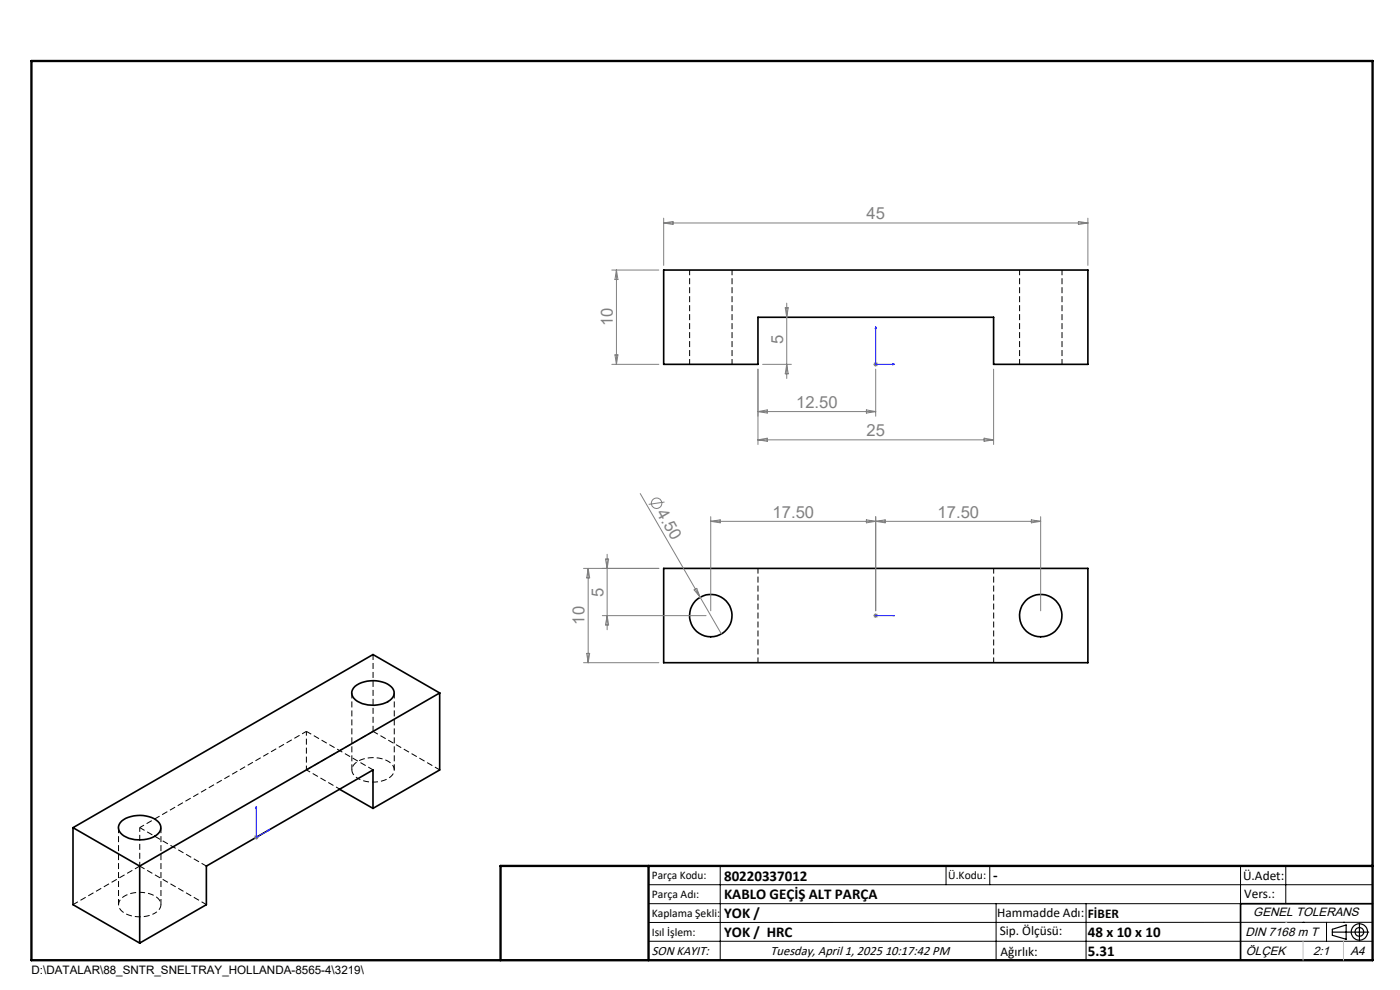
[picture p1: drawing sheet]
<svg xmlns="http://www.w3.org/2000/svg" width="297mm" height="210mm" viewBox="0 0 297 210" stroke-linecap="round" stroke-linejoin="round" font-family="sans-serif">
<path d="M146.3 57.3v20M216.3 57.3v20M155.3 77.3v-20M225.3 77.3v-20M160.8 140.6v-20M210.8 140.6v-20M29.6 175.6l35.4-20.5" fill="none" stroke="#000" stroke-width=".21" stroke-dasharray="1.3 .6" stroke-dashoffset=".2" stroke-linecap="butt"/>
<g fill="none" stroke="#000" stroke-width=".35">
<path d="M140.8 57.3h90v20h-20v-10h-50v10h-20zM140.8 120.6h90v20h-90zM75.3 145.6a6.5 6.5 0 0 1 7.7 .1 1.86 1.86 0 0 1-.7 3.1 6.6 6.6 0 0 1-7.2-.7 1.7 1.7 0 0 1 .2-2.5zM93.3 147l-63.7 36.7M93.3 147v16.3l-14.2 8.2M93.3 147l-14.2-8.2-63.6 36.8M15.5 175.6l14.1 8.1M15.5 175.6v16.3l14.1 8.2M25.8 174.2a6.5 6.5 0 0 1 7.7 .1 1.86 1.86 0 0 1-.7 3.1 6.6 6.6 0 0 1-7.2-.7 1.7 1.7 0 0 1 .2-2.5zM72 167.4l7.1 4.1M79.1 171.5v-8.2l-35.3 20.4v8.2l-14.2 8.2M29.6 183.7v16.4"/>
<path d="M291.2 191.7h-28v12"/>
<circle cx="150.8" cy="130.6" r="4.5"/>
<circle cx="220.8" cy="130.6" r="4.5"/>
</g>
<path d="M76 165.1a6.6 6.6 0 0 0 7.2-.6 1.81 1.81 0 0 0-.7-2.9 6.7 6.7 0 0 0-7.2 .4 1.85 1.85 0 0 0 .7 3.1M32.8 193.7a1.96 1.96 0 0 0 1.3-1.9 1.96 1.96 0 0 0-1.4-1.8 6.5 6.5 0 0 0-7.2 .8 1.84 1.84 0 0 0 .8 2.8 7 7 0 0 0 6.5 .1" fill="none" stroke="#000" stroke-width=".21" stroke-dasharray="1.3 .6" stroke-dashoffset=".7" stroke-linecap="butt"/>
<path d="M74.6 147v16.3M79.1 155.1v-16.3M25.1 175.5v16.4M65 163.3l14.1-8.2M79.1 163.3l-14.1-8.2M83.6 163.3v-16.3M93.3 163.3l-14.2-8.2M15.5 191.9l14.1-8.2M34.1 191.9v-16.4M43.8 183.7l-14.2-8.1M43.8 191.9l-14.2-8.2" fill="none" stroke="#000" stroke-width=".21" stroke-dasharray="1.3 .6" stroke-dashoffset=".1" stroke-linecap="butt"/>
<path d="M65 155.1v8.2M72.1 167.4l-7.1-4.1M29.6 183.7v-8.1" fill="none" stroke="#000" stroke-width=".21" stroke-dasharray="1.3 .6" stroke-dashoffset=".4" stroke-linecap="butt"/>
<g fill="none" stroke="#808080" stroke-width=".21">
<path d="M129.8 57.3h10M130.8 57.3v20M130.8 57.3l.3 2h-.6zM140.8 46.3v10M140.8 47.3h90M140.8 47.3l2-.3v.6zM228.8 47l2 .3-2 .3zM230.8 46.3v10M129.8 77.3h10M130.5 75.3h.6l-.3 2zM160.8 78.3v16M161.8 77.3h6.1"/>
<path d="M166.6 65.3h.6l-.3 2zM166.9 64.3v16M166.9 77.3l.3 2h-.6zM185.3 77.3h1M185.4 76.9l.7 .7M185.8 76.8v1M185.8 78.3v10M186.1 76.9l-.7 .7M210.8 78.3v16M160.8 87.3h25M160.8 87.3l2-.3v.6zM160.8 93.3l2-.4v.7z"/>
<path d="M160.8 93.3h50M183.8 87l2 .3-2 .3zM208.8 92.9l2 .4-2 .3zM128.4 118.6h.7l-.3 2zM128.8 117.6v16M135.8 104.7l12.7 22M141 106.5l-3.4 .5M150.8 110.6h70M150.8 109.6v20M150.8 110.6l2-.3v.6zM183.8 110.3v.6l4-.6v.6zM185.8 109.6v20"/>
<path d="M218.8 110.3l2 .3-2 .3zM220.8 109.6v20M123.8 120.6h16M124.5 138.6h.6l-.3 2zM124.8 120.6v20M124.8 120.6l.3 2h-.6zM127.8 130.6h22M128.8 130.6l.3 2h-.7zM147.2 125.1l.6-.3 .7 1.9zM148.5 126.7l4.5 7.8M185.3 130.6h1M185.4 130.2l.7 .7"/>
<path d="M185.8 130.1v1M186.1 130.2l-.7 .7M123.8 140.6h16M53.9 177.6h1M54 177.3l.7 .7M54.4 177.1v1M54.7 177.3l-.7 .7"/>
<circle cx="139.3" cy="106.7" r="1.1"/>
</g>
<g fill="none" stroke="#000" stroke-width=".25">
<path d="M282.6 197.7h7.8M282.6 197.1l3-.9v3l-3-.8zM288.4 195.8v3.8M106.2 203.7h185"/>
<circle cx="288.4" cy="197.7" r="1.74"/>
<circle cx="288.4" cy="197.7" r=".93"/>
</g>
<path d="M185.8 69.3l.1 .4h-.2zM185.8 69.3v8h4M189.4 77.2l.4 .1-.4 .1zM185.7 130.6h.2zM185.8 130.6h.1M185.8 130.6h4M189.8 130.6h-.4h.4M54.4 171.1v.3h-.1zM54.4 171.1v6.5l2.8-1.6M56.9 176.1l.3-.1-.3 .2z" fill="none" stroke="#00f" stroke-width=".21"/>
<g fill="none" stroke="#000" stroke-width=".21">
<path d="M137.6 187.7h153.6M137.6 191.7h153.6M137.6 199.7h153.6M152.8 183.7v20M200.7 183.7v4M210 183.7v4M211.3 191.7v12M230.4 191.7v12M263.2 183.7v20M272.8 183.7v8M276.4 195.6h.1M281.4 195.6v4.1"/>
<path d="M285 195.6h.1M291.2 195.6l-153.6 .1"/>
</g>
<path d="M6.7 12.9h284.5v190.8h-284.5zM137.6 183.7v20M291.2 183.7h-185v20" fill="none" stroke="#000" stroke-width=".5"/>
<path d="M276.4 199.7v4M285 199.7v4" fill="none" stroke="#c0c0c0" stroke-width=".21"/>
<path d="M272.8 195.6h.1" fill="none" stroke="#c0c0c0" stroke-width=".25"/>
<g fill="#00f">
<path d="M189.4 77.2l.4 .1-.4 .1zM185.8 69.3l.1 .4h-.2z"/>
<path d="M56.9 176.1l.3-.1-.3 .2zM54.4 171.1v.3h-.1z"/>
<path d="M189.4 130.6h.4zM185.7 130.6h.2z"/>
</g>
<g font-size="3.5" fill="#808080">
<text x="183.9" y="46.5">45</text>
<text x="130" y="69.2" transform="rotate(-90 130 69.2)">10</text>
<text x="166.1" y="73" transform="rotate(-90 166.1 73)">5</text>
<text x="168.9" y="86.5">12.50</text>
<text x="183.9" y="92.5">25</text>
<text x="139.2" y="108.9" transform="rotate(60 139.2 108.9)">4.50</text>
<text x="163.9" y="109.8">17.50</text>
<text x="198.9" y="109.8">17.50</text>
<text x="128" y="126.5" transform="rotate(-90 128 126.5)">5</text>
<text x="124" y="132.5" transform="rotate(-90 124 132.5)">10</text>
</g>
<g font-size="3.2">
<text x="153.6" y="190.8">KABLO GEÇİŞ ALT PARÇA</text>
<text x="153.6" y="186.8">80220337012</text>
<text x="210.7" y="186.6">-</text>
<text x="153.6" y="194.8">YOK /</text>
<text x="153.6" y="198.8">YOK / HRC</text>
<text x="230.8" y="198.7">48 x 10 x 10</text>
<text x="230.8" y="202.8">5.31</text>
</g>
<g font-size="2.8">
<text x="263.7" y="186.7">Ü.Adet:</text>
<text x="263.9" y="190.5">Vers.:</text>
<text x="211.5" y="194.5">Hammadde Adı:</text>
<text x="230.8" y="194.7">FİBER</text>
<text x="138.3" y="202.6">SON KAYIT:</text>
<text x="163.5" y="202.6">Tuesday, April 1, 2025 10:17:42 PM</text>
<text x="212.1" y="198.4">Sip. Ölçüsü:</text>
<text x="212.2" y="202.7">Ağırlık:</text>
</g>
<g font-size="2.6">
<text x="265.9" y="194.4">GENEL TOLERANS</text>
<text x="264.2" y="198.5">DIN 7168 m T</text>
<text x="264.3" y="202.6">ÖLÇEK</text>
<text x="278.5" y="202.6">2:1</text>
<text x="286.5" y="202.6">A4</text>
</g>
<g font-size="2.5">
<text x="138.3" y="186.4">Parça Kodu:</text>
<text x="138.3" y="190.5">Parça Adı:</text>
<text x="201.2" y="186.5">Ü.Kodu:</text>
<text x="138.3" y="194.5">Kaplama Şekli:</text>
<text x="138.3" y="198.6">Isıl İşlem:</text>
<text x="6.7" y="206.7">D:\DATALAR\88_SNTR_SNELTRAY_HOLLANDA-8565-4\3219\</text>
</g>
</svg>
